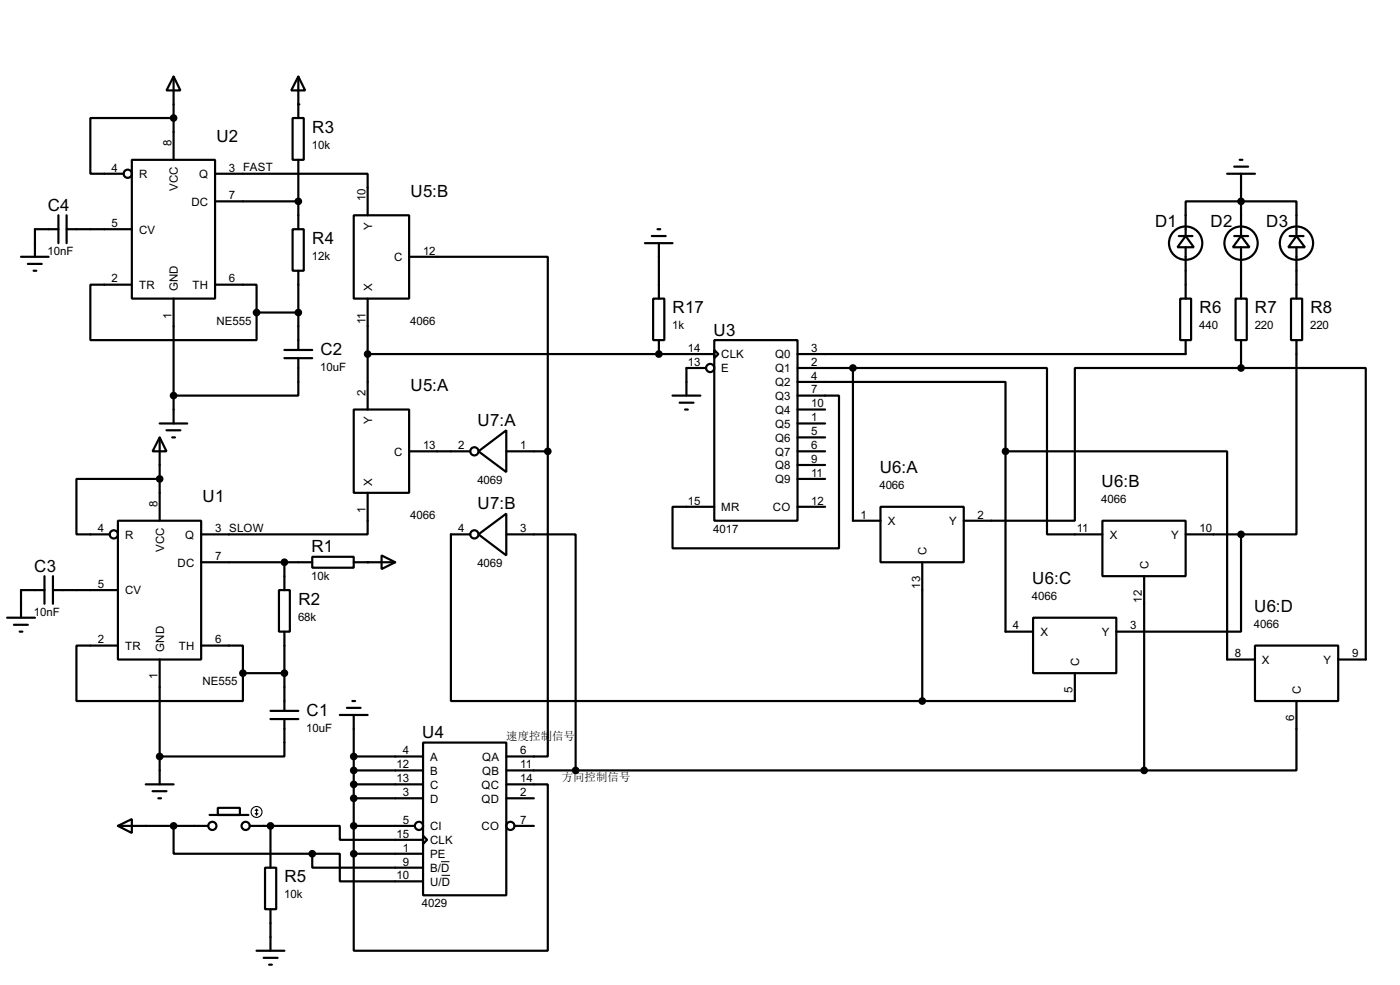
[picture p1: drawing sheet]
<svg xmlns="http://www.w3.org/2000/svg" width="256mm" height="180mm" viewBox="0 0 256 180" stroke-linecap="round" stroke-linejoin="round" font-family="sans-serif">
<g fill="none" stroke="#000" stroke-width=".4">
<path d="M31.8 14l1.3 2.6h-2.6zM31.8 14v15.3M54.7 14l1.2 2.6h-2.5zM54.7 14v7.6M10.7 39.4v5.1M12.2 39.4v5.1M24.2 29.3h15.2v25.4h-15.2zM31.8 21.6h-15.2v10.2h6.1M39.4 31.8h28v7.6M39.4 36.9h15.3M53.6 21.6h2.1v7.7h-2.1zM54.7 29.3v12.7"/>
<path d="M64.8 39.4h10.2v15.3h-10.2zM224.8 31.8h5.1M226.1 30.5h2.6M227.1 29.3h.5M227.4 31.8v11.4M3.9 47h5M5.1 48.3h2.6M6.2 49.6h.5M10.7 42h-4.3v5M12.2 42h12M24.2 52.1h-7.6v10.2h30.4v-5.1M31.8 54.7v22.8"/>
<path d="M39.4 52.1h7.6v5.1M47 57.2h7.7M53.6 42h2.1v7.6h-2.1zM54.7 49.6v14.5M67.4 54.7v20.3M75 47h25.4v35.6M118.2 44.5h5M119.4 43.2h2.6M119.7 54.7h2v7.6h-2zM120.5 42h.5M120.7 44.5v10.2M216 43.2h2.5"/>
<path d="M216.2 54.7h2v7.6h-2zM217.2 43.2l1.5 2.1h-3zM217.2 43.2v-6.3h20.3v6.3M217.2 45.3v9.4M226.1 43.2h2.6M226.4 54.7h2v7.6h-2zM227.4 43.2l1.5 2.1h-3zM227.4 45.3v9.4M236.3 43.2h2.5M236.5 54.7h2.1v7.6h-2.1zM237.5 43.2l1.6 2.1h-3.1zM237.5 45.3v9.4"/>
<path d="M29.3 77.5h5M30.5 78.8h2.6M52.1 65.6h5.1M52.1 64.1h5.1M54.7 65.6v6.8h-22.9M64.8 75h10.2v15.2h-10.2zM67.4 64.8h63.5M120.7 62.3v2.5M123.2 72.4h5.1M124.5 73.7h2.6M125.5 75h.5M129.3 67.4h-3.5v5"/>
<path d="M130.9 62.3h15.2v33h-15.2zM130.9 64.1l.7 .7-.7 .8zM146.1 72.4h7.6v28h-30.5v-7.6h7.7M146.1 69.9h38.1v12.7M146.1 67.4h10.2M146.1 77.5h5.1M146.1 75h5.1M156.3 67.4h35.5v30.4h10.2M156.3 67.4v27.9h5M217.2 62.3v2.5h-71.1M227.4 67.4h-30.5v27.9h-20.3M227.4 67.4h22.8v53.3h-5"/>
<path d="M227.4 62.3v5.1M237.5 62.3v35.5h-10.1M21.6 95.3h15.3v25.4h-15.3zM29.3 80.1l1.2 2.5h-2.5zM29.3 87.7h-15.3v10.1h6.1M29.3 80.1v15.2M31.6 80.1h.5M67.4 90.2v7.6h-30.5M75 82.6h11.2M86.2 97.8h-3.6v30.5h86.4M87.7 82.6l5.1-3.8v7.6zM87.7 97.8l5.1-3.8v7.7z"/>
<path d="M92.8 97.8h12.7v43.2M92.8 82.6h7.6M100.4 82.6v55.9h-7.6M146.1 82.6h5.1M146.1 80.1h5.1M146.1 92.8h5.1M146.1 85.1h5.1M146.1 87.7h5.1M161.3 92.8h15.3v10.1h-15.3zM184.2 82.6h40.6v38.1h5.1M184.2 82.6v33h5.1M202 95.3h15.2v10.2h-15.2z"/>
<path d="M217.2 97.8h10.2M227.4 97.8v17.8h-22.9M1.3 113.1h5.1M2.6 114.4h2.5M3.6 115.6h.5M8.2 108h-4.3v5.1M8.2 105.5v5M9.7 108h11.9M9.7 105.5v5M21.6 118.2h-7.6v10.1h30.5v-5.1M36.9 118.2h7.6v5M36.9 102.9h20.3"/>
<path d="M51.1 108h2v7.6h-2zM52.1 102.9v5.1M52.1 115.6v14.5M57.2 101.9h7.6v2h-7.6zM64.8 102.9h7.6M69.9 101.7l2.5 1.2-2.5 1.3zM169 102.9v25.4M189.3 113.1h15.2v10.1h-15.2zM209.6 105.5v35.5M229.9 118.2h15.3v10.1h-15.3zM29.3 120.7v22.9M44.5 123.2h7.6"/>
<path d="M49.6 131.6h5.1M49.6 130.1h5.1M52.1 131.6v6.9h-22.8M62.3 130.9h5.1M63.6 129.6h2.5M64.6 128.3h.5M64.8 130.9v25.4M64.8 138.5h12.7M77.5 135.9h15.3v28h-15.3zM196.9 123.2v5.1h-27.9M237.5 128.3v12.7h-27.9M21.6 151.2l2.6-1.3v2.6z"/>
<path d="M21.6 151.2h16.6M26.7 143.6h5.1M28 144.8h2.5M29 146.1h.5M31.8 151.2v5.1h25.4M38.4 149.2h7.1M39.9 147.9h4.1v1.3h-4.1zM45.8 151.2h3.8M48.6 158.8h2v7.6h-2zM49.6 151.2h12.7v2.5h15.2M49.6 151.2v7.6M57.2 156.3v2.5h20.3"/>
<path d="M57.2 156.3h5.1v5h15.2M64.8 143.6h12.7M64.8 141h12.7M64.8 146.1h12.7M64.8 151.2h11.2M64.8 156.3h12.7M77.5 153l.8 .7-.8 .8zM92.8 143.6h7.6v30.4h-35.6v-17.7M92.8 141h116.8M92.8 146.1h5M94.3 151.2h3.5M47 174h5.1"/>
<path d="M48.3 175.3h2.6M49.3 176.6h.5M49.6 166.4v7.6"/>
<circle cx="23.4" cy="31.8" r=".75"/>
<circle cx="217.2" cy="44.5" r="3.1"/>
<circle cx="227.3" cy="44.5" r="3.1"/>
<circle cx="237.5" cy="44.5" r="3.1"/>
<circle cx="130.1" cy="67.4" r=".75"/>
<circle cx="20.8" cy="97.8" r=".75"/>
<circle cx="86.9" cy="97.8" r=".75"/>
<circle cx="86.9" cy="82.6" r=".75"/>
<circle cx="38.9" cy="151.2" r=".75"/>
<circle cx="45" cy="151.2" r=".75"/>
<circle cx="76.7" cy="151.2" r=".75"/>
<circle cx="93.5" cy="151.2" r=".75"/>
</g>
<g fill="#000">
<circle cx="54.7" cy="19.1" r=".2"/>
<circle cx="120.7" cy="64.8" r=".2"/>
<circle cx="67.4" cy="102.9" r=".2"/>
</g>
<g fill="#000" stroke="#000" stroke-width=".4">
<circle cx="31.8" cy="21.6" r=".5"/>
<circle cx="54.6" cy="36.9" r=".5"/>
<circle cx="227.3" cy="36.9" r=".5"/>
<circle cx="47" cy="57.2" r=".5"/>
<circle cx="54.6" cy="57.2" r=".5"/>
<circle cx="31.8" cy="72.4" r=".5"/>
<circle cx="67.3" cy="64.8" r=".5"/>
<circle cx="120.7" cy="64.8" r=".5"/>
<circle cx="156.2" cy="67.4" r=".5"/>
<circle cx="227.3" cy="67.4" r=".5"/>
<circle cx="29.2" cy="87.7" r=".5"/>
<circle cx="100.3" cy="82.6" r=".5"/>
<circle cx="184.2" cy="82.6" r=".5"/>
<circle cx="227.3" cy="97.8" r=".5"/>
<circle cx="52.1" cy="102.9" r=".5"/>
<circle cx="29.2" cy="138.5" r=".5"/>
<circle cx="44.5" cy="123.2" r=".5"/>
<circle cx="52.1" cy="123.2" r=".5"/>
<circle cx="64.8" cy="138.5" r=".5"/>
<circle cx="168.9" cy="128.3" r=".5"/>
<circle cx="31.8" cy="151.2" r=".5"/>
<circle cx="49.5" cy="151.2" r=".5"/>
<circle cx="57.2" cy="156.3" r=".5"/>
<circle cx="64.8" cy="143.6" r=".5"/>
<circle cx="64.8" cy="146.1" r=".5"/>
<circle cx="64.8" cy="141" r=".5"/>
<circle cx="64.8" cy="151.2" r=".5"/>
<circle cx="64.8" cy="156.3" r=".5"/>
<circle cx="105.4" cy="141" r=".5"/>
<circle cx="209.6" cy="141" r=".5"/>
</g>
<path d="M80.8 157.7h1.6M80.9 160.2h1.6" fill="none" stroke="#000" stroke-width=".18"/>
<g fill="none" stroke="#000" stroke-width=".2">
<path d="M46.8 148.9l.2 .3M47 148.1v1.1M47 148.1l-.2 .3M47 148.1l.3 .3M47.3 148.9l-.3 .3"/>
<circle cx="47" cy="148.6" r="1"/>
</g>
<g font-size="3.5">
<text x="39.7" y="25.9">U2</text>
<text x="57.2" y="24.3">R3</text>
<text x="8.8" y="38.6">C4</text>
<text x="75.2" y="36">U5:B</text>
<text x="211.6" y="41.6">D1</text>
<text x="221.8" y="41.6">D2</text>
<text x="232" y="41.6">D3</text>
<text x="57.2" y="44.6">R4</text>
<text x="123.2" y="57.4">R17</text>
<text x="219.8" y="57.4">R6</text>
<text x="229.9" y="57.4">R7</text>
<text x="240.1" y="57.4">R8</text>
<text x="58.7" y="64.9">C2</text>
<text x="130.7" y="61.4">U3</text>
<text x="75.2" y="71.6">U5:A</text>
<text x="87.5" y="78">U7:A</text>
<text x="161.2" y="86.6">U6:A</text>
<text x="201.8" y="89.1">U6:B</text>
<text x="37.1" y="92">U1</text>
<text x="87.5" y="93.2">U7:B</text>
<text x="57.1" y="101.1">R1</text>
<text x="6.3" y="104.7">C3</text>
<text x="189.1" y="106.9">U6:C</text>
<text x="54.7" y="110.7">R2</text>
<text x="229.8" y="112">U6:D</text>
<text x="56.2" y="131">C1</text>
<text x="77.4" y="135.1">U4</text>
<text x="52.1" y="161.5">R5</text>
</g>
<g font-size="2.4">
<text x="31.4" y="26.7" transform="rotate(-90 31.4 26.7)">8</text>
<text x="57.2" y="27.2">10k</text>
<text x="20.5" y="31.4">4</text>
<text x="25.5" y="32.6">R</text>
<text x="32.6" y="35" transform="rotate(-90 32.6 35)">VCC</text>
<text x="36.5" y="32.6">Q</text>
<text x="42" y="31.4">3 FAST</text>
<text x="20.5" y="41.6">5</text>
<text x="35.1" y="37.7">DC</text>
<text x="42" y="36.5">7</text>
<text x="67" y="36.9" transform="rotate(-90 67 36.9)">10</text>
<text x="8.7" y="46.7">10nF</text>
<text x="25.5" y="42.7">CV</text>
<text x="57.2" y="47.6">12k</text>
<text x="68.2" y="42.1" transform="rotate(-90 68.2 42.1)">Y</text>
<text x="72.2" y="47.8">C</text>
<text x="77.5" y="46.6">12</text>
<text x="20.5" y="51.7">2</text>
<text x="25.5" y="52.9">TR</text>
<text x="32.6" y="53.3" transform="rotate(-90 32.6 53.3)">GND</text>
<text x="35.3" y="52.9">TH</text>
<text x="42" y="51.7">6</text>
<text x="68.2" y="53.3" transform="rotate(-90 68.2 53.3)">X</text>
<text x="31.4" y="58.4" transform="rotate(-90 31.4 58.4)">1</text>
<text x="39.6" y="59.4">NE555</text>
<text x="66.9" y="59.4" transform="rotate(-90 66.9 59.4)">11</text>
<text x="75.2" y="59.4">4066</text>
<text x="123.2" y="60.3">1k</text>
<text x="126" y="64.4">14</text>
<text x="132.1" y="65.6">CLK</text>
<text x="142" y="65.6">Q0</text>
<text x="148.6" y="64.4">3</text>
<text x="219.7" y="60.3">440</text>
<text x="229.9" y="60.3">220</text>
<text x="240" y="60.3">220</text>
<text x="58.7" y="67.9">10uF</text>
<text x="126" y="67">13</text>
<text x="132.1" y="68.1">E</text>
<text x="142" y="68.1">Q1</text>
<text x="142" y="70.7">Q2</text>
<text x="148.6" y="67">2</text>
<text x="148.6" y="69.5">4</text>
<text x="148.6" y="72">7</text>
<text x="67" y="72.4" transform="rotate(-90 67 72.4)">2</text>
<text x="68.2" y="77.7" transform="rotate(-90 68.2 77.7)">Y</text>
<text x="142" y="73.2">Q3</text>
<text x="142" y="75.8">Q4</text>
<text x="148.6" y="74.6">10</text>
<text x="148.6" y="77.1">1</text>
<text x="72.2" y="83.4">C</text>
<text x="77.5" y="82.2">13</text>
<text x="84" y="82.2">2</text>
<text x="95.3" y="82.2">1</text>
<text x="142" y="78.3">Q5</text>
<text x="142" y="80.8">Q6</text>
<text x="142" y="83.4">Q7</text>
<text x="148.6" y="79.7">5</text>
<text x="148.6" y="82.2">6</text>
<text x="68.2" y="88.9" transform="rotate(-90 68.2 88.9)">X</text>
<text x="87.5" y="88.6">4069</text>
<text x="142" y="85.9">Q8</text>
<text x="142" y="88.5">Q9</text>
<text x="148.6" y="84.7">9</text>
<text x="148.6" y="87.3">11</text>
<text x="161.1" y="89.5">4066</text>
<text x="28.8" y="92.8" transform="rotate(-90 28.8 92.8)">8</text>
<text x="67" y="93.9" transform="rotate(-90 67 93.9)">1</text>
<text x="75.2" y="95">4066</text>
<text x="126" y="92.4">15</text>
<text x="132.1" y="93.6">MR</text>
<text x="141.6" y="93.6">CO</text>
<text x="148.6" y="92.4">12</text>
<text x="157.7" y="94.9">1</text>
<text x="179.1" y="94.9">2</text>
<text x="201.8" y="92">4066</text>
<text x="18" y="97.4">4</text>
<text x="22.9" y="98.6">R</text>
<text x="30.1" y="101.1" transform="rotate(-90 30.1 101.1)">VCC</text>
<text x="33.9" y="98.6">Q</text>
<text x="39.4" y="97.4">3 SLOW</text>
<text x="84" y="97.4">4</text>
<text x="95.3" y="97.4">3</text>
<text x="130.7" y="97.5">4017</text>
<text x="162.6" y="96.1">X</text>
<text x="169.8" y="101.6" transform="rotate(-90 169.8 101.6)">C</text>
<text x="173.9" y="96.1">Y</text>
<text x="197.3" y="97.4">11</text>
<text x="203.3" y="98.6">X</text>
<text x="214.5" y="98.6">Y</text>
<text x="219.8" y="97.4">10</text>
<text x="18" y="107.6">5</text>
<text x="32.5" y="103.7">DC</text>
<text x="39.4" y="102.5">7</text>
<text x="57" y="106.1">10k</text>
<text x="87.5" y="103.9">4069</text>
<text x="168.6" y="107.8" transform="rotate(-90 168.6 107.8)">13</text>
<text x="210.4" y="104.1" transform="rotate(-90 210.4 104.1)">C</text>
<text x="6.2" y="112.7">10nF</text>
<text x="22.9" y="108.8">CV</text>
<text x="54.6" y="113.6">68k</text>
<text x="189.1" y="109.8">4066</text>
<text x="209.2" y="110.3" transform="rotate(-90 209.2 110.3)">12</text>
<text x="18" y="117.8">2</text>
<text x="22.9" y="119">TR</text>
<text x="30" y="119.4" transform="rotate(-90 30 119.4)">GND</text>
<text x="32.7" y="119">TH</text>
<text x="39.4" y="117.8">6</text>
<text x="185.6" y="115.2">4</text>
<text x="190.6" y="116.4">X</text>
<text x="201.8" y="116.4">Y</text>
<text x="207.1" y="115.2">3</text>
<text x="229.7" y="114.9">4066</text>
<text x="28.9" y="124.4" transform="rotate(-90 28.9 124.4)">1</text>
<text x="37.1" y="125.4">NE555</text>
<text x="197.7" y="121.9" transform="rotate(-90 197.7 121.9)">C</text>
<text x="226.2" y="120.3">8</text>
<text x="231.2" y="121.5">X</text>
<text x="242.4" y="121.5">Y</text>
<text x="247.7" y="120.3">9</text>
<text x="196.5" y="126.9" transform="rotate(-90 196.5 126.9)">5</text>
<text x="238.3" y="127" transform="rotate(-90 238.3 127)">C</text>
<text x="56.1" y="133.9">10uF</text>
<text x="237.1" y="132" transform="rotate(-90 237.1 132)">6</text>
<text x="72.7" y="140.6">12</text>
<text x="72.7" y="143.2">13</text>
<text x="73.8" y="138.1">4</text>
<text x="78.8" y="139.3">A</text>
<text x="78.8" y="141.8">B</text>
<text x="88.3" y="139.3">QA</text>
<text x="88.3" y="141.8">QB</text>
<text x="95.3" y="138.1">6</text>
<text x="95.3" y="140.6">11</text>
<text x="95.3" y="143.2">14</text>
<text x="73.8" y="145.7">3</text>
<text x="78.8" y="144.4">C</text>
<text x="78.8" y="146.9">D</text>
<text x="88.2" y="144.4">QC</text>
<text x="88.2" y="146.9">QD</text>
<text x="95.3" y="145.7">2</text>
<text x="72.7" y="153.3">15</text>
<text x="73.8" y="150.8">5</text>
<text x="73.8" y="155.9">1</text>
<text x="78.8" y="152">CI</text>
<text x="78.8" y="154.5">CLK</text>
<text x="88.2" y="152">CO</text>
<text x="95.3" y="150.8">7</text>
<text x="72.7" y="160.9">10</text>
<text x="73.8" y="158.4">9</text>
<text x="78.8" y="157.1">PE</text>
<text x="78.8" y="159.6">B/D</text>
<text x="52.1" y="164.4">10k</text>
<text x="77.3" y="166.1">4029</text>
<text x="78.8" y="162.1">U/D</text>
</g>
<g font-size="2.1">
<text x="92.8" y="135.4">速度控制信号</text>
<text x="102.9" y="143">方向控制信号</text>
</g>
</svg>
